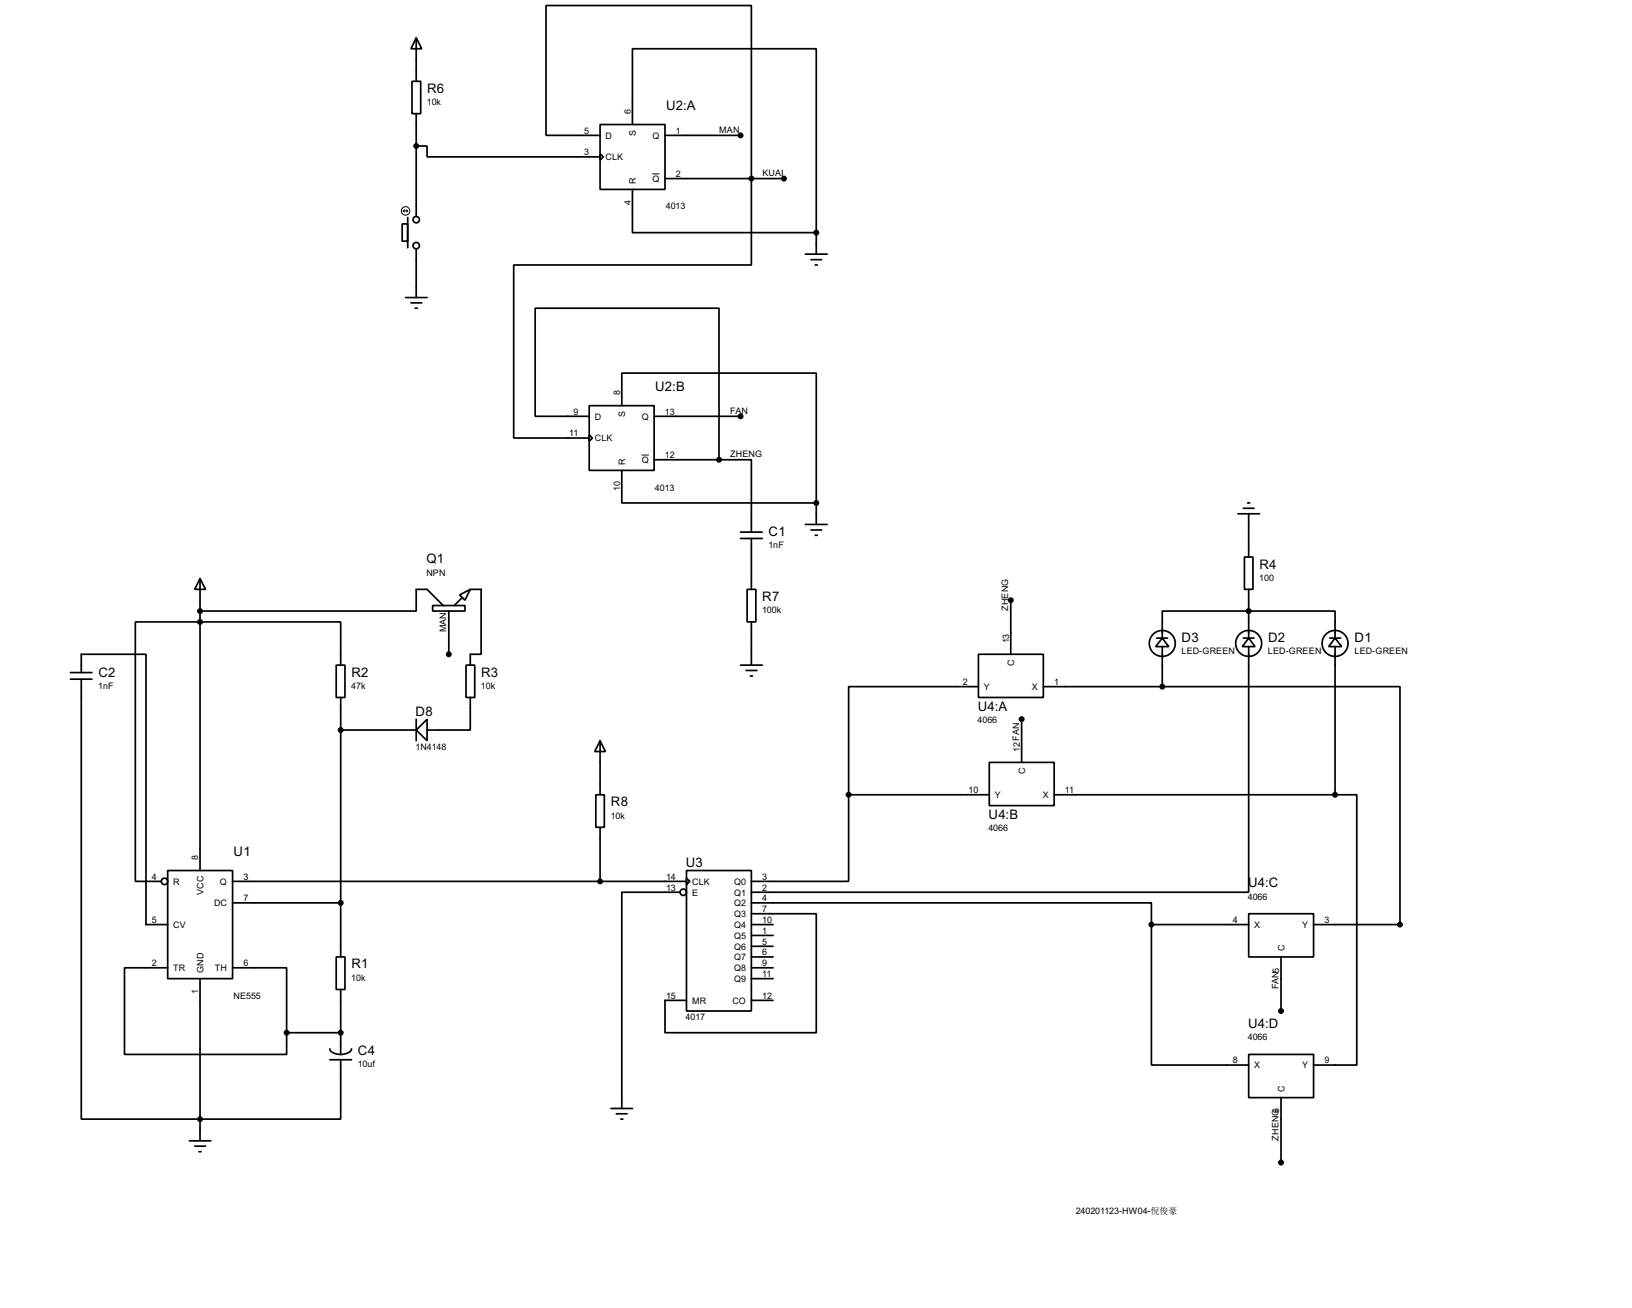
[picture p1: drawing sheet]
<svg xmlns="http://www.w3.org/2000/svg" width="383mm" height="307mm" viewBox="0 0 383 307" stroke-linecap="round" stroke-linejoin="round" font-family="sans-serif">
<g fill="none" stroke="#000" stroke-width=".4">
<path d="M96.8 19.1h2.1v7.6h-2.1zM97.8 8.9l1.3 2.6h-2.5zM97.8 8.9v10.2M97.8 34.3h2.6v2.6h40.6M97.8 26.7v24.2M141 29.3h15.3v15.2h-15.3zM141 36.1l.8 .8-.8 .7zM141 31.8h-12.7v-30.5h48.3v61h-55.9v40.6h17.8M148.6 29.3v-17.8h43.2v43.2M156.3 31.8h17.7M94.5 52.6h1.3v4.1h-1.3zM95.8 51.1v7.1"/>
<path d="M97.8 58.5v11.4M148.6 44.5v10.2h43.2M156.3 42h27.9M189.3 59.7h5.1M191.8 54.7v5M95.3 69.9h5.1M96.6 71.2h2.5M97.6 72.4h.5M190.6 61h2.5M191.6 62.3h.5M138.5 95.3h15.2v15.2h-15.2zM138.5 97.8h-12.7v-25.4h43.2v35.6"/>
<path d="M146.1 95.3v-7.6h45.7v30.5M153.7 97.8h20.3M138.5 102.2l.7 .7-.7 .8zM146.1 110.5v7.7h45.7M153.7 108h15.3M169 108h7.6v17M191.8 118.2v5M292.2 119.4h2.5M293.2 118.2h.5M47 135.9l1.3 2.6h-2.5zM47 135.9v68.6M108 139.8l2.5-1.3-1.2 2.5z"/>
<path d="M110.5 138.5h2.6v15.2h-2.6v2.6M174 126.5h5.1M174 125h5.1M175.6 138.5h2v7.6h-2zM176.6 126.5v12M189.3 123.2h5.1M190.6 124.5h2.5M191.6 125.8h.5M290.9 120.7h5.1M292.4 130.9h2v7.6h-2zM293.4 120.7v10.2M293.4 138.5v11.4"/>
<path d="M16.6 158h5M16.6 159.6h5M19.1 158v-4.3h15.2v63.5h5.1M19.1 159.6v103.3h61v-13.9M79 156.3h2.1v7.6h-2.1zM80.1 156.3v-10.2h-48.3v61h6.1M101.7 142.3h7.6v1.3h-7.6zM104.2 142.3l-3.8-3.8h-2.6v5.1h-50.8M105.5 143.6v10.1M108.5 140.5l-1.8 1.8M109.5 156.3h2.1v7.6h-2.1zM174 156.3h5.1"/>
<path d="M175.3 157.5h2.6M176.3 158.8h.5M176.6 146.1v10.2M229.9 153.7h15.3v10.2h-15.3zM237.5 141v12.7M271.8 149.9h2.6M273.1 149.9l1.5 2h-3zM273.1 149.9v-6.3h40.6v6.3M273.1 151.9v9.4M292.2 149.9h2.5M293.4 149.9l1.5 2h-3zM293.4 151.9v57.7h-116.8"/>
<path d="M312.5 149.9h2.5M313.7 149.9l1.6 2h-3.1zM313.7 151.9v34.8M80.1 163.9v60.9M80.1 171.5h17.7M97.8 171.5l2.6-2.5v5zM97.8 169v5M110.5 163.9v7.6h-10.1M141 174l1.3 2.6h-2.5zM141 174v12.7M229.9 161.3h-30.5v25.4M232.5 179.1h15.2v10.2h-15.2z"/>
<path d="M240.1 169v10.1M245.2 161.3h27.9M273.1 161.3h55.9v55.9h-20.3M140 186.7h2v7.7h-2zM141 194.4v12.7M199.4 186.7v20.4h-22.8M199.4 186.7h33.1M247.7 186.7h66M313.7 186.7h5.1v63.5h-10.1M39.4 204.5h15.3v25.4h-15.3zM54.7 212.1h25.4M54.7 207.1h106.6"/>
<path d="M159.8 209.6h-13.7v50.8M161.3 204.5h15.3v33h-15.3zM161.3 206.3l.8 .8-.8 .7zM176.6 214.7h15.2v27.9h-35.5v-7.6h5M176.6 212.1h94v5.1M176.6 217.2h5.1M176.6 219.8h5.1M270.6 217.2v33h22.8M270.6 217.2h22.8M293.4 214.7h15.3v10.1h-15.3zM39.4 227.4h-10.1v20.3h38.1v-5.1M47 229.9v38.1"/>
<path d="M54.7 227.4h12.7v15.2M79 224.8h2.1v7.7h-2.1zM80.1 232.5v15.2M176.6 227.4h5.1M176.6 235h5.1M176.6 222.3h5.1M176.6 224.8h5.1M176.6 229.9h5.1M301 224.8v12.7M67.4 242.6h12.7M77.5 246.4a2.33 2.33 0 0 0 2.6 1.3M77.5 249h5.1"/>
<path d="M82.6 246.4a2.37 2.37 0 0 1-2.5 1.3M293.4 247.7h15.3v10.2h-15.3zM301 257.9v15.2M44.5 268h5.1M45.8 269.3h2.5M46.8 270.6h.5M143.6 260.4h5M144.8 261.7h2.6M145.9 262.9h.5"/>
<circle cx="97.8" cy="51.6" r=".75"/>
<circle cx="97.8" cy="57.7" r=".75"/>
<circle cx="273.1" cy="151.2" r="3.1"/>
<circle cx="293.4" cy="151.2" r="3.1"/>
<circle cx="313.7" cy="151.2" r="3.1"/>
<circle cx="38.6" cy="207.1" r=".75"/>
<circle cx="160.5" cy="209.6" r=".75"/>
</g>
<circle cx="80.1" cy="242.6" r=".2" fill="#000"/>
<g fill="none" stroke="#000" stroke-width=".23">
<path d="M94.8 49.6h1M94.8 49.6l.3 .2M95.1 49.3l-.3 .3M95.6 49.3l.2 .3M95.8 49.6l-.2 .2M153.3 40.9h1.7M150.8 106.9h1.7"/>
<circle cx="95.3" cy="49.6" r="1"/>
</g>
<g fill="#000" stroke="#000" stroke-width=".4">
<circle cx="97.8" cy="34.3" r=".5"/>
<circle cx="174" cy="31.8" r=".5"/>
<circle cx="176.5" cy="42" r=".5"/>
<circle cx="184.2" cy="42" r=".5"/>
<circle cx="191.8" cy="54.7" r=".5"/>
<circle cx="174" cy="97.8" r=".5"/>
<circle cx="168.9" cy="108" r=".5"/>
<circle cx="191.8" cy="118.2" r=".5"/>
<circle cx="47" cy="143.6" r=".5"/>
<circle cx="47" cy="146.1" r=".5"/>
<circle cx="105.4" cy="153.7" r=".5"/>
<circle cx="237.5" cy="141" r=".5"/>
<circle cx="293.4" cy="143.6" r=".5"/>
<circle cx="80" cy="171.5" r=".5"/>
<circle cx="240" cy="169" r=".5"/>
<circle cx="273.1" cy="161.3" r=".5"/>
<circle cx="199.4" cy="186.7" r=".5"/>
<circle cx="313.7" cy="186.7" r=".5"/>
<circle cx="80" cy="212.1" r=".5"/>
<circle cx="141" cy="207.1" r=".5"/>
<circle cx="270.5" cy="217.2" r=".5"/>
<circle cx="328.9" cy="217.2" r=".5"/>
<circle cx="301" cy="237.5" r=".5"/>
<circle cx="67.3" cy="242.6" r=".5"/>
<circle cx="80" cy="242.6" r=".5"/>
<circle cx="47" cy="262.9" r=".5"/>
<circle cx="301" cy="273.1" r=".5"/>
</g>
<g font-size="3.5">
<text x="100.4" y="21.8">R6</text>
<text x="156.5" y="25.9">U2:A</text>
<text x="154" y="92">U2:B</text>
<text x="180.6" y="125.9">C1</text>
<text x="100.2" y="132.3">Q1</text>
<text x="296" y="133.6">R4</text>
<text x="179.1" y="141.2">R7</text>
<text x="277.7" y="150.8">D3</text>
<text x="298" y="150.8">D2</text>
<text x="318.3" y="150.8">D1</text>
<text x="23.2" y="159">C2</text>
<text x="82.6" y="159">R2</text>
<text x="113.1" y="159">R3</text>
<text x="229.8" y="167">U4:A</text>
<text x="97.7" y="168.2">D8</text>
<text x="143.6" y="189.4">R8</text>
<text x="232.3" y="192.4">U4:B</text>
<text x="54.9" y="201.2">U1</text>
<text x="161.2" y="203.7">U3</text>
<text x="293.3" y="208.5">U4:C</text>
<text x="82.6" y="227.5">R1</text>
<text x="293.3" y="241.5">U4:D</text>
<text x="84.1" y="247.9">C4</text>
</g>
<g font-size="2.4">
<text x="100.3" y="24.7">10k</text>
<text x="148.2" y="26.7" transform="rotate(-90 148.2 26.7)">6</text>
<text x="137.3" y="31.4">5</text>
<text x="142.3" y="32.6">D</text>
<text x="149.4" y="31.9" transform="rotate(-90 149.4 31.9)">S</text>
<text x="153.3" y="32.6">Q</text>
<text x="158.8" y="31.4">1</text>
<text x="169" y="31.2">MAN</text>
<text x="137.3" y="36.4">3</text>
<text x="142.3" y="37.7">CLK</text>
<text x="158.8" y="41.6">2</text>
<text x="179.1" y="41.3">KUAI</text>
<text x="149.4" y="43.2" transform="rotate(-90 149.4 43.2)">R</text>
<text x="153.3" y="42.7">Q</text>
<text x="148.2" y="48.1" transform="rotate(-90 148.2 48.1)">4</text>
<text x="156.5" y="49.2">4013</text>
<text x="145.7" y="92.7" transform="rotate(-90 145.7 92.7)">8</text>
<text x="134.8" y="97.4">9</text>
<text x="139.8" y="98.6">D</text>
<text x="146.9" y="98" transform="rotate(-90 146.9 98)">S</text>
<text x="150.8" y="98.6">Q</text>
<text x="156.3" y="97.4">13</text>
<text x="171.5" y="97.2">FAN</text>
<text x="133.8" y="102.5">11</text>
<text x="139.8" y="103.7">CLK</text>
<text x="156.3" y="107.6">12</text>
<text x="171.5" y="107.4">ZHENG</text>
<text x="146.9" y="109.2" transform="rotate(-90 146.9 109.2)">R</text>
<text x="150.8" y="108.8">Q</text>
<text x="145.7" y="115.4" transform="rotate(-90 145.7 115.4)">10</text>
<text x="153.9" y="115.3">4013</text>
<text x="180.6" y="128.9">1nF</text>
<text x="100.2" y="135.2">NPN</text>
<text x="295.9" y="136.5">100</text>
<text x="236.9" y="143.5" transform="rotate(-90 236.9 143.5)">ZHENG</text>
<text x="104.9" y="148.6" transform="rotate(-90 104.9 148.6)">MAN</text>
<text x="179.1" y="144.1">100k</text>
<text x="237.1" y="151.2" transform="rotate(-90 237.1 151.2)">13</text>
<text x="277.6" y="153.7">LED-GREEN</text>
<text x="297.9" y="153.7">LED-GREEN</text>
<text x="318.3" y="153.7">LED-GREEN</text>
<text x="23.1" y="161.9">1nF</text>
<text x="82.6" y="161.9">47k</text>
<text x="113" y="161.9">10k</text>
<text x="226.2" y="160.9">2</text>
<text x="238.3" y="156.5" transform="rotate(-90 238.3 156.5)">C</text>
<text x="247.7" y="160.9">1</text>
<text x="231.2" y="162.1">Y</text>
<text x="242.5" y="162.1">X</text>
<text x="229.7" y="169.9">4066</text>
<text x="97.6" y="176.2">1N4148</text>
<text x="239.7" y="176.5" transform="rotate(-90 239.7 176.5)">12FAN</text>
<text x="240.9" y="181.9" transform="rotate(-90 240.9 181.9)">C</text>
<text x="227.6" y="186.3">10</text>
<text x="233.7" y="187.5">Y</text>
<text x="245" y="187.5">X</text>
<text x="250.2" y="186.3">11</text>
<text x="143.5" y="192.4">10k</text>
<text x="232.3" y="195.3">4066</text>
<text x="46.6" y="202" transform="rotate(-90 46.6 202)">8</text>
<text x="35.7" y="206.7">4</text>
<text x="40.7" y="207.9">R</text>
<text x="51.7" y="207.9">Q</text>
<text x="57.2" y="206.7">3</text>
<text x="156.5" y="206.7">14</text>
<text x="156.5" y="209.2">13</text>
<text x="162.6" y="207.9">CLK</text>
<text x="172.5" y="207.9">Q0</text>
<text x="179.1" y="206.7">3</text>
<text x="179.1" y="209.2">2</text>
<text x="47.8" y="210.3" transform="rotate(-90 47.8 210.3)">VCC</text>
<text x="50.3" y="212.9">DC</text>
<text x="57.2" y="211.7">7</text>
<text x="162.6" y="210.4">E</text>
<text x="172.5" y="210.4">Q1</text>
<text x="172.5" y="212.9">Q2</text>
<text x="172.5" y="215.5">Q3</text>
<text x="179.1" y="211.7">4</text>
<text x="179.1" y="214.3">7</text>
<text x="293.2" y="211.4">4066</text>
<text x="35.7" y="216.8">5</text>
<text x="40.7" y="218">CV</text>
<text x="172.5" y="218">Q4</text>
<text x="172.5" y="220.6">Q5</text>
<text x="179.1" y="216.8">10</text>
<text x="179.1" y="219.4">1</text>
<text x="179.1" y="221.9">5</text>
<text x="289.7" y="216.8">4</text>
<text x="294.7" y="218">X</text>
<text x="305.9" y="218">Y</text>
<text x="311.2" y="216.8">3</text>
<text x="35.7" y="227">2</text>
<text x="57.2" y="227">6</text>
<text x="172.5" y="223.1">Q6</text>
<text x="172.5" y="225.6">Q7</text>
<text x="179.1" y="224.4">6</text>
<text x="179.1" y="227">9</text>
<text x="301.8" y="223.5" transform="rotate(-90 301.8 223.5)">C</text>
<text x="40.7" y="228.2">TR</text>
<text x="46.6" y="233.6" transform="rotate(-90 46.6 233.6)">1</text>
<text x="47.8" y="228.6" transform="rotate(-90 47.8 228.6)">GND</text>
<text x="50.5" y="228.2">TH</text>
<text x="82.6" y="230.5">10k</text>
<text x="172.5" y="228.2">Q8</text>
<text x="172.5" y="230.7">Q9</text>
<text x="179.1" y="229.5">11</text>
<text x="300.4" y="232.4" transform="rotate(-90 300.4 232.4)">FAN5</text>
<text x="54.9" y="234.7">NE555</text>
<text x="156.5" y="234.6">15</text>
<text x="161.1" y="239.7">4017</text>
<text x="162.6" y="235.8">MR</text>
<text x="172.1" y="235.8">CO</text>
<text x="179.1" y="234.6">12</text>
<text x="293.2" y="244.4">4066</text>
<text x="84.1" y="250.8">10uf</text>
<text x="289.7" y="249.8">8</text>
<text x="294.7" y="251">X</text>
<text x="305.9" y="251">Y</text>
<text x="311.2" y="249.8">9</text>
<text x="301.8" y="256.5" transform="rotate(-90 301.8 256.5)">C</text>
<text x="300.6" y="261.5" transform="rotate(-90 300.6 261.5)">6</text>
<text x="300.4" y="268" transform="rotate(-90 300.4 268)">ZHENG</text>
<text x="252.8" y="285.3">240201123-HW04-倪俊豪</text>
</g>
</svg>
